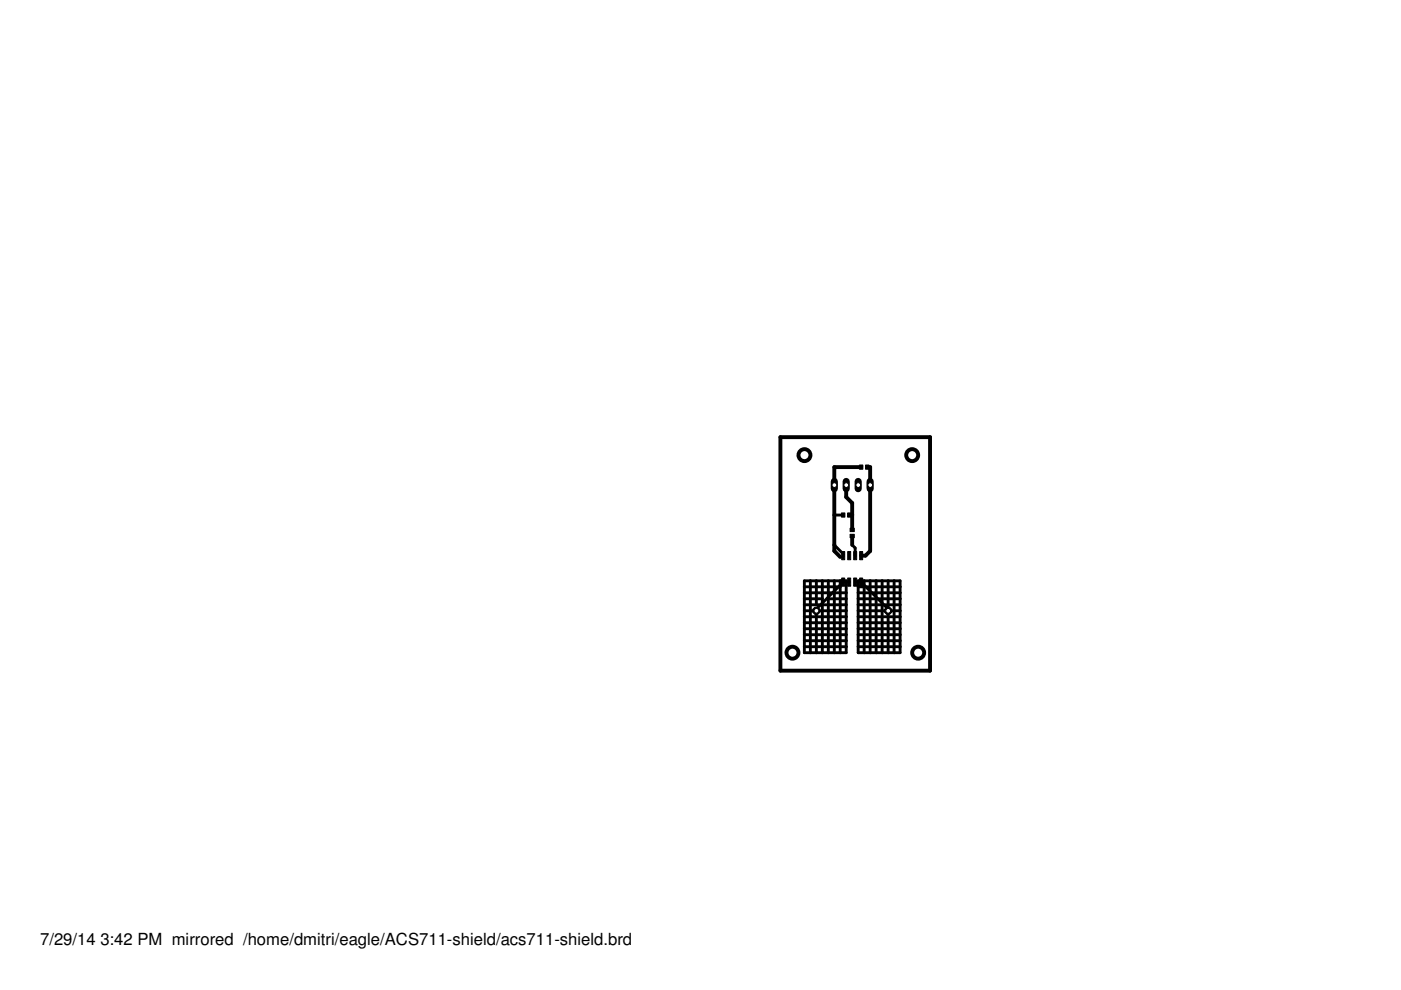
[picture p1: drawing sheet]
<svg xmlns="http://www.w3.org/2000/svg" width="297mm" height="210mm" viewBox="0 0 297 210" stroke-linecap="round" stroke-linejoin="round" font-family="sans-serif">
<g fill="#000" stroke="#000" stroke-width=".21">
<path d="M182.2 98.6h.7v.9h-.7zM183.5 98.6h.7v.9h-.7zM178.5 116.9h.6v1.8h-.6zM178.4 108.8h.7v.8h-.7zM179.7 116.9h.7v1.8h-.7zM179.7 108.8h.7v.8h-.7zM180.2 113.3h.9v.7h-.9zM180.2 112h.9v.7h-.9zM181 116.9h.6v1.8h-.6zM182.3 116.9h.6v1.8h-.6zM178.5 122.6h.6v1.7h-.6zM179.7 122.6h.7v1.7h-.7z"/>
<path d="M181 122.6h.6v1.7h-.6zM182.3 122.6h.6v1.7h-.6z"/>
</g>
<g fill="none" stroke="#000" stroke-width=".61">
<path d="M176.9 115.5l1.9 2v.3M176.9 109.2h1.9M180.7 115.5l.6 .7v1.6M170.5 123.1h8.9v15.3h-8.9zM170.5 125.7h8.9M170.5 130.8h8.9M170.5 129.5h8.9M170.5 128.2h8.9M170.5 127h3.8M170.5 124.4h7.6M170.5 132h8.9M170.5 133.3h8.9"/>
<path d="M170.5 134.6h8.9M170.5 135.8h8.9M170.5 137.1h8.9M171.8 123.1v15.3M173.1 123.1v5.1M174.3 123.1v15.3M175.6 127h3.8M175.6 123.1v15.3M176.9 123.1v15.3M178.1 123.1v15.3M180 123.4h-1.2l-5.7 5.7v9.3M181.3 123.4h1.3l5.7 5.7"/>
<path d="M181.9 123.1h8.9v15.3h-8.9zM181.9 125.7h8.9M181.9 130.8h8.9M181.9 129.5h8.9M181.9 128.2h8.9M181.9 127h8.9M181.9 124.4h8.9M181.9 132h8.9M181.9 133.3h8.9M181.9 134.6h8.9M181.9 135.8h8.9M181.9 137.1h8.9"/>
<path d="M183.2 123.1v15.3M184.5 123.1v15.3M185.8 123.1v15.3M187 123.1v15.3M188.3 123.1v15.3M189.6 123.1v15.3"/>
</g>
<path d="M182.6 99h-5.7v17.8l1.2 1.3M183.9 99h.6v17.8l-1 1h-.9M179.4 102.8v2.6l1.3 1.3v5.7M180.1 109.2h.6M180.7 113.6v1.9" fill="none" stroke="#000" stroke-width=".83"/>
<path d="M184.5 102.1v1.5" fill="none" stroke="#000" stroke-width="1.5"/>
<circle cx="184.5" cy="102.8" r=".51" fill="#fff" stroke="#000" stroke-width=".21"/>
<path d="M181.9 102.1v1.5" fill="none" stroke="#000" stroke-width="1.5"/>
<circle cx="182" cy="102.8" r=".51" fill="#fff" stroke="#000" stroke-width=".21"/>
<path d="M179.4 102.1v1.5" fill="none" stroke="#000" stroke-width="1.5"/>
<circle cx="179.4" cy="102.8" r=".51" fill="#fff" stroke="#000" stroke-width=".21"/>
<path d="M176.9 102.1v1.5" fill="none" stroke="#000" stroke-width="1.5"/>
<circle cx="176.9" cy="102.8" r=".51" fill="#fff" stroke="#000" stroke-width=".21"/>
<circle cx="188.3" cy="129.5" r=".83" fill="#000" stroke="#000" stroke-width=".21"/>
<circle cx="188.3" cy="129.5" r=".51" fill="#fff" stroke="#000" stroke-width=".21"/>
<circle cx="173.1" cy="129.5" r=".83" fill="#000" stroke="#000" stroke-width=".21"/>
<circle cx="173.1" cy="129.5" r=".51" fill="#fff" stroke="#000" stroke-width=".21"/>
<g fill="none" stroke="#000" stroke-width=".83">
<path d="M165.5 92.7h31.7v49.5h-31.7z"/>
<circle cx="170.6" cy="96.5" r="1.27"/>
<circle cx="193.4" cy="96.5" r="1.27"/>
<circle cx="168" cy="138.4" r="1.27"/>
<circle cx="194.7" cy="138.4" r="1.27"/>
</g>
<g font-size="3.5">
<text x="8.5" y="200.4">7/29/14</text>
<text x="21.3" y="200.4">3:42 PM mirrored /home/dmitri/eagle/ACS711-shield/acs711-shield.brd</text>
</g>
</svg>
